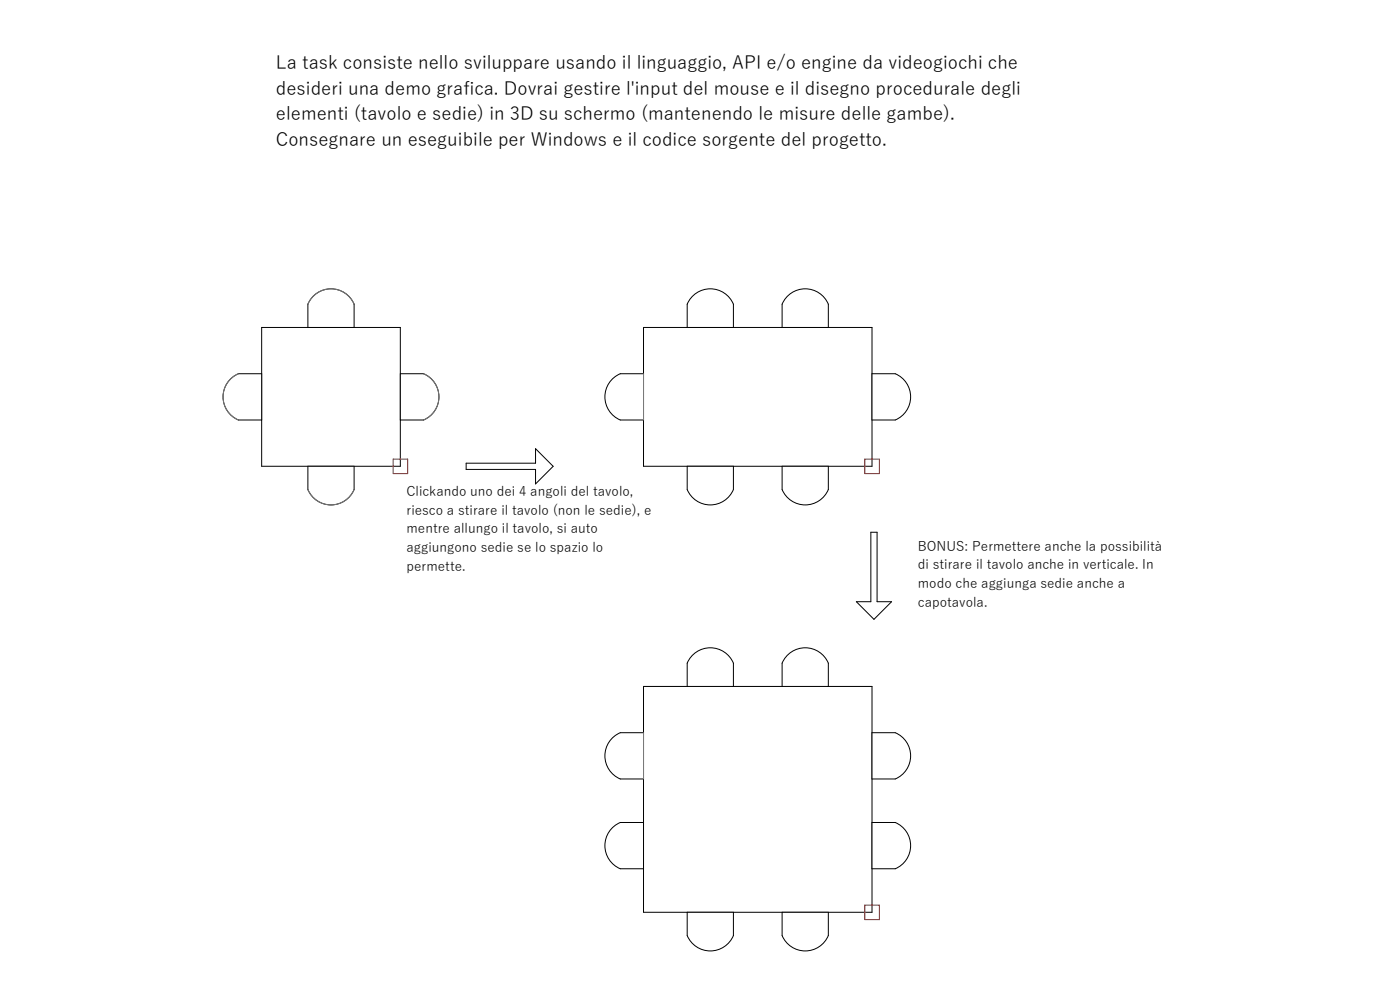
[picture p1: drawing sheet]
<svg xmlns="http://www.w3.org/2000/svg" width="420mm" height="297mm" viewBox="0 0 420 297" stroke-linecap="round" stroke-linejoin="round" font-family="sans-serif">
<!-- layer: Disegno 2D - Generale -->
<path d="M78.5 98.1h41.6v41.6h-41.6z" fill="none" stroke="#000" stroke-width=".3"/>
<path d="M120.1 112h7a7.5 7.5 0 0 1 4.6 6.9 7.5 7.5 0 0 1-4.6 7h-7z" fill-rule="evenodd" fill="#fff"/>
<path d="M120.1 112h7a7.5 7.5 0 0 1 4.6 6.9 7.5 7.5 0 0 1-4.6 7h-7z" fill="none" stroke="#000" stroke-width=".3"/>
<path d="M94 88.7a7.5 7.5 0 0 1 12.2 2.5v6.9h-13.8v-6.9z" fill-rule="evenodd" fill="#fff"/>
<path d="M93.8 88.9a7.5 7.5 0 0 1 12.4 2.3v6.9h-13.8v-6.9z" fill="none" stroke="#000" stroke-width=".3"/>
<path d="M69.1 113.6l2.4-1.6h7v13.9h-7a7.5 7.5 0 0 1-2.4-12.3z" fill-rule="evenodd" fill="#fff"/>
<path d="M69.3 113.4l2.2-1.4h7v13.9h-7a7.5 7.5 0 0 1-2.2-12.5z" fill="none" stroke="#000" stroke-width=".3"/>
<path d="M92.4 139.7h13.8v7a7.5 7.5 0 0 1-6.9 4.6 7.5 7.5 0 0 1-6.9-4.6z" fill-rule="evenodd" fill="#fff"/>
<path d="M92.4 139.7h13.8v7a7.5 7.5 0 0 1-6.9 4.6 7.5 7.5 0 0 1-6.9-4.6z" fill="none" stroke="#000" stroke-width=".3"/>
<path d="M193.1 98.1h68.5v41.6h-68.5z" fill-rule="evenodd" fill="#fff"/>
<path d="M193.1 98.1h68.5v41.6h-68.5z" fill="none" stroke="#000" stroke-width=".3"/>
<path d="M261.6 112h7a7.5 7.5 0 0 1 4.6 6.9 7.5 7.5 0 0 1-4.6 7h-7z" fill-rule="evenodd" fill="#fff"/>
<path d="M261.6 112h7a7.5 7.5 0 0 1 4.6 6.9 7.5 7.5 0 0 1-4.6 7h-7z" fill="none" stroke="#000" stroke-width=".3"/>
<path d="M183.7 113.6l2.4-1.6h7v13.9h-7a7.5 7.5 0 0 1-2.4-12.3z" fill-rule="evenodd" fill="#fff"/>
<path d="M183.9 113.4l2.2-1.4h7v13.9h-7a7.5 7.5 0 0 1-2.2-12.5z" fill="none" stroke="#000" stroke-width=".3"/>
<path d="M206.2 139.7h13.8v7a7.5 7.5 0 0 1-6.9 4.6 7.5 7.5 0 0 1-6.9-4.6z" fill-rule="evenodd" fill="#fff"/>
<path d="M206.2 139.7h13.8v7a7.5 7.5 0 0 1-6.9 4.6 7.5 7.5 0 0 1-6.9-4.6z" fill="none" stroke="#000" stroke-width=".3"/>
<path d="M234.6 139.7h13.9v7a7.5 7.5 0 0 1-6.9 4.6 7.5 7.5 0 0 1-7-4.6z" fill-rule="evenodd" fill="#fff"/>
<path d="M234.6 139.7h13.9v7a7.5 7.5 0 0 1-6.9 4.6 7.5 7.5 0 0 1-7-4.6z" fill="none" stroke="#000" stroke-width=".3"/>
<path d="M207.8 88.7a7.5 7.5 0 0 1 12.2 2.5v6.9h-13.8v-6.9z" fill-rule="evenodd" fill="#fff"/>
<path d="M207.6 88.9a7.5 7.5 0 0 1 12.4 2.3v6.9h-13.8v-6.9z" fill="none" stroke="#000" stroke-width=".3"/>
<path d="M236.3 88.7a7.5 7.5 0 0 1 12.2 2.5v6.9h-13.9v-6.9z" fill-rule="evenodd" fill="#fff"/>
<path d="M236.1 88.9a7.5 7.5 0 0 1 12.4 2.3v6.9h-13.9v-6.9z" fill="none" stroke="#000" stroke-width=".3"/>
<path d="M139.8 138.8h20.9v-4.3l5.2 5.3-5.2 5.2v-4.3h-20.9z" fill-rule="evenodd" fill="#fff"/>
<path d="M139.8 138.8h20.9v-4.3l5.2 5.3-5.2 5.2v-4.3h-20.9z" fill="none" stroke="#000" stroke-width=".3"/>
<path d="M193.1 205.7h68.5v67.7h-68.5z" fill-rule="evenodd" fill="#fff"/>
<path d="M193.1 205.7h68.5v67.7h-68.5z" fill="none" stroke="#000" stroke-width=".3"/>
<path d="M261.6 219.6h7a7.5 7.5 0 0 1 4.6 6.9 7.5 7.5 0 0 1-4.6 7h-7z" fill-rule="evenodd" fill="#fff"/>
<path d="M261.6 219.6h7a7.5 7.5 0 0 1 4.6 6.9 7.5 7.5 0 0 1-4.6 7h-7z" fill="none" stroke="#000" stroke-width=".3"/>
<path d="M183.7 221.2l2.4-1.6h7v13.9h-7a7.5 7.5 0 0 1-2.4-12.3z" fill-rule="evenodd" fill="#fff"/>
<path d="M183.9 221l2.2-1.4h7v13.9h-7a7.5 7.5 0 0 1-2.2-12.5z" fill="none" stroke="#000" stroke-width=".3"/>
<path d="M206.2 273.4h13.8v7a7.5 7.5 0 0 1-6.9 4.6 7.5 7.5 0 0 1-6.9-4.6z" fill-rule="evenodd" fill="#fff"/>
<path d="M206.2 273.4h13.8v7a7.5 7.5 0 0 1-6.9 4.6 7.5 7.5 0 0 1-6.9-4.6z" fill="none" stroke="#000" stroke-width=".3"/>
<path d="M234.6 273.4h13.9v7a7.5 7.5 0 0 1-6.9 4.6 7.5 7.5 0 0 1-7-4.6z" fill-rule="evenodd" fill="#fff"/>
<path d="M234.6 273.4h13.9v7a7.5 7.5 0 0 1-6.9 4.6 7.5 7.5 0 0 1-7-4.6z" fill="none" stroke="#000" stroke-width=".3"/>
<path d="M207.8 196.3a7.5 7.5 0 0 1 12.2 2.5v6.9h-13.8v-6.9z" fill-rule="evenodd" fill="#fff"/>
<path d="M207.6 196.5a7.5 7.5 0 0 1 12.4 2.3v6.9h-13.8v-6.9z" fill="none" stroke="#000" stroke-width=".3"/>
<path d="M236.3 196.3a7.5 7.5 0 0 1 12.2 2.5v6.9h-13.9v-6.9z" fill-rule="evenodd" fill="#fff"/>
<path d="M236.1 196.5a7.5 7.5 0 0 1 12.4 2.3v6.9h-13.9v-6.9z" fill="none" stroke="#000" stroke-width=".3"/>
<path d="M261.3 159.5h1.8v20.8h4.4l-5.3 5.3-5.3-5.3h4.4z" fill-rule="evenodd" fill="#fff"/>
<path d="M261.3 159.5h1.8v20.8h4.4l-5.3 5.3-5.3-5.3h4.4z" fill="none" stroke="#000" stroke-width=".3"/>
<path d="M261.6 246.5h7a7.5 7.5 0 0 1 4.6 6.9 7.5 7.5 0 0 1-4.6 7h-7z" fill-rule="evenodd" fill="#fff"/>
<path d="M261.6 246.5h7a7.5 7.5 0 0 1 4.6 6.9 7.5 7.5 0 0 1-4.6 7h-7z" fill="none" stroke="#000" stroke-width=".3"/>
<path d="M183.7 248.1l2.4-1.6h7v13.9h-7a7.5 7.5 0 0 1-2.4-12.3z" fill-rule="evenodd" fill="#fff"/>
<path d="M183.9 247.9l2.2-1.4h7v13.9h-7a7.5 7.5 0 0 1-2.2-12.5z" fill="none" stroke="#000" stroke-width=".3"/>
<!-- layer: MURETTI -->
<path d="M92.4 91.2a7.5 7.5 0 0 1 6.9-4.6 7.5 7.5 0 0 1 6.9 4.6M71.5 112a7.5 7.5 0 0 0-4.6 6.9 7.5 7.5 0 0 0 4.6 7M127.1 112a7.5 7.5 0 0 1 4.6 6.9 7.5 7.5 0 0 1-4.6 7M193.1 112v13.9M92.4 146.7a7.5 7.5 0 0 0 6.9 4.6 7.5 7.5 0 0 0 6.9-4.6M193.1 219.6v13.9" fill="none" stroke="#797979" stroke-width=".3"/>
<path d="M117.9 137.6h4.4v4.3h-4.4zM259.5 137.6h4.3v4.3h-4.3zM259.5 271.3h4.3v4.3h-4.3z" fill="none" stroke="#f00" stroke-width=".3"/>
<g font-size="5.5">
<text x="82.8" y="20.6">La task consiste nello sviluppare usando il linguaggio, API e/o engine da videogiochi che</text>
<text x="82.8" y="28.3">desideri una demo graf</text>
<text x="139" y="28.3">ica. Dovrai gestire l'input del mouse e il disegno procedurale degli</text>
<text x="82.8" y="36.1">elementi (tavolo e sedie) in 3D su schermo (mantenendo le misure delle gambe).</text>
<text x="82.8" y="43.8">Consegnare un eseguibile per Windows e il codice sorgente del progetto.</text>
</g>
<g font-size="4">
<text x="122" y="148.6">Clickando uno dei 4 angoli del tavolo,</text>
<text x="122" y="154.2">riesco a stirare il tavolo (non le sedie), e</text>
<text x="122" y="159.9">mentre allungo il tavolo, si auto</text>
<text x="122" y="165.5">aggiungono sedie se lo spazio lo</text>
<text x="275.4" y="165">BONUS: Permettere anche la possibilità</text>
<text x="122" y="171.1">permette.</text>
<text x="275.4" y="170.6">di stirare il tavolo anche in verticale. In</text>
<text x="275.4" y="176.2">modo che aggiunga sedie anche a</text>
<text x="275.4" y="181.9">capotavola.</text>
</g>
</svg>
